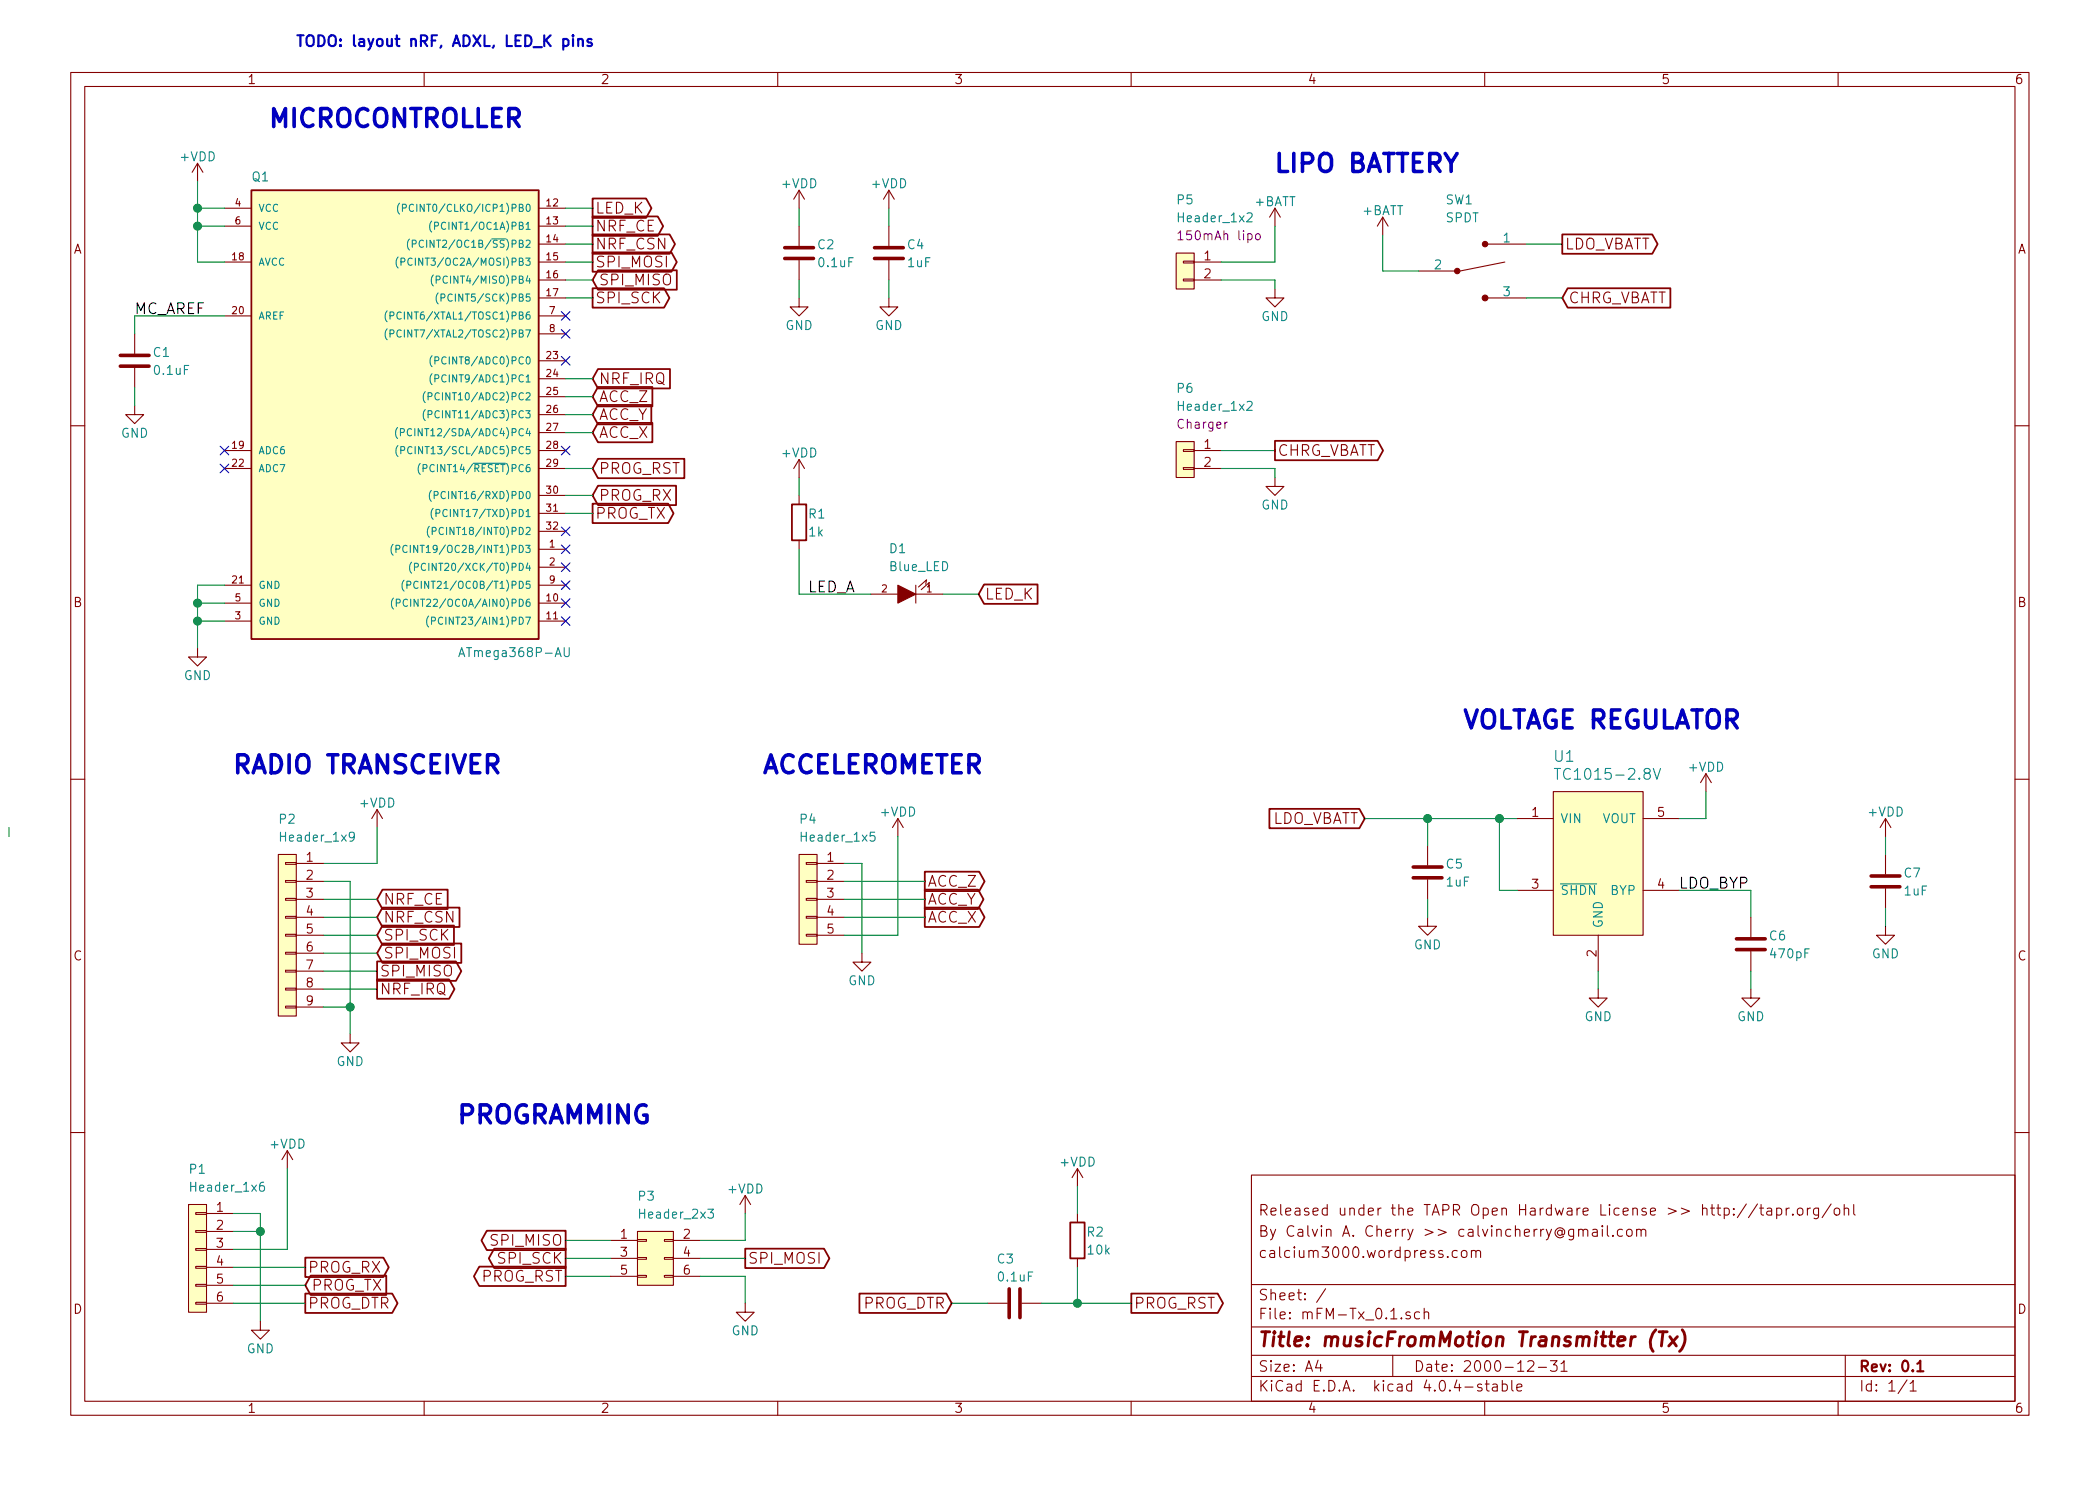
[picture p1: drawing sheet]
EESchema Schematic File Version 2
LIBS:mFM_comp
LIBS:power
LIBS:device
LIBS:transistors
LIBS:conn
LIBS:linear
LIBS:regul
LIBS:74xx
LIBS:cmos4000
LIBS:adc-dac
LIBS:memory
LIBS:xilinx
LIBS:microcontrollers
LIBS:dsp
LIBS:microchip
LIBS:analog_switches
LIBS:motorola
LIBS:texas
LIBS:intel
LIBS:audio
LIBS:interface
LIBS:digital-audio
LIBS:philips
LIBS:display
LIBS:cypress
LIBS:siliconi
LIBS:opto
LIBS:atmel
LIBS:contrib
LIBS:valves
LIBS:mFM-Tx_0.1-cache
EELAYER 25 0
EELAYER END
$Descr A4 11693 8268
encoding utf-8
Sheet 1 1
Title "musicFromMotion Transmitter (Tx)"
Date "2000-12-31"
Rev "0.1"
Comp ""
Comment1 "calcium3000.wordpress.com"
Comment2 "By Calvin A. Cherry >> calvincherry@gmail.com"
Comment3 "Released under the TAPR Open Hardware License >> http://tapr.org/ohl"
Comment4 ""
$EndDescr
$Comp
L ATmega368P-AU Q1
U 1 1
P 2150 2250
F 0 "Q1" H 1400 3500 50  0000 L BNN
F 1 "ATmega368P-AU" H 2550 850 50  0000 L BNN
F 2 "Housings_QFP:TQFP-32_7x7mm_Pitch0.8mm" H 2150 2250 50  0001 C CIN
F 3 "" H 2150 2250 50  0000 C CNN
	1    2150 2250
	1    0    0    -1  
$EndComp
$Comp
L Header_1x5 P4
U 1 1
P 4550 5000
F 0 "P4" H 4450 5450 50  0000 L CNN
F 1 "Header_1x5" H 4450 5350 50  0000 L CNN
F 2 "mFM:ADXL335_header" H 4500 5000 50  0001 C CNN
F 3 "" H 4500 5000 50  0000 C CNN
	1    4550 5000
	1    0    0    -1  
$EndComp
$Comp
L +VDD #PWR01
U 1 1
P 5000 4650
F 0 "#PWR01" H 5000 4500 50  0001 C CNN
F 1 "+VDD" H 5000 4790 50  0000 C CNN
F 2 "" H 5000 4650 50  0000 C CNN
F 3 "" H 5000 4650 50  0000 C CNN
	1    5000 4650
	1    0    0    -1  
$EndComp
$Comp
L GND #PWR02
U 1 1
P 4800 5300
F 0 "#PWR02" H 4800 5050 50  0001 C CNN
F 1 "GND" H 4800 5150 50  0000 C CNN
F 2 "" H 4800 5300 50  0000 C CNN
F 3 "" H 4800 5300 50  0000 C CNN
	1    4800 5300
	1    0    0    -1  
$EndComp
Wire Wire Line
	4700 5200 5000 5200
Wire Wire Line
	4800 4800 4800 5300
Wire Wire Line
	4700 4800 4800 4800
Wire Wire Line
	5000 5200 5000 4650
Text GLabel 5150 4900 2    60   Output ~ 0
ACC_Z
Text GLabel 5150 5000 2    60   Output ~ 0
ACC_Y
Text GLabel 5150 5100 2    60   Output ~ 0
ACC_X
Wire Wire Line
	5150 4900 4700 4900
Wire Wire Line
	4700 5000 5150 5000
Wire Wire Line
	5150 5100 4700 5100
$Comp
L +VDD #PWR03
U 1 1
P 2100 4600
F 0 "#PWR03" H 2100 4450 50  0001 C CNN
F 1 "+VDD" H 2100 4740 50  0000 C CNN
F 2 "" H 2100 4600 50  0000 C CNN
F 3 "" H 2100 4600 50  0000 C CNN
	1    2100 4600
	1    0    0    -1  
$EndComp
Wire Wire Line
	1800 4800 2100 4800
Wire Wire Line
	2100 4800 2100 4600
$Comp
L GND #PWR04
U 1 1
P 1950 5750
F 0 "#PWR04" H 1950 5500 50  0001 C CNN
F 1 "GND" H 1950 5600 50  0000 C CNN
F 2 "" H 1950 5750 50  0000 C CNN
F 3 "" H 1950 5750 50  0000 C CNN
	1    1950 5750
	1    0    0    -1  
$EndComp
Wire Wire Line
	1800 4900 1950 4900
Wire Wire Line
	1950 4900 1950 5750
Text GLabel 2100 5000 2    60   Input ~ 0
NRF_CE
Text GLabel 2100 5100 2    60   Input ~ 0
NRF_CSN
Text GLabel 2100 5200 2    60   Input ~ 0
SPI_SCK
Text GLabel 2100 5300 2    60   Input ~ 0
SPI_MOSI
Text GLabel 2100 5400 2    60   Output ~ 0
SPI_MISO
Text GLabel 2100 5500 2    60   Output ~ 0
NRF_IRQ
Wire Wire Line
	2100 5000 1800 5000
Wire Wire Line
	1800 5100 2100 5100
Wire Wire Line
	2100 5200 1800 5200
Wire Wire Line
	1800 5300 2100 5300
Wire Wire Line
	2100 5400 1800 5400
Wire Wire Line
	1800 5500 2100 5500
$Comp
L Header_1x6 P1
U 1 1
P 1150 7000
F 0 "P1" H 1050 7500 50  0000 L CNN
F 1 "Header_1x6" H 1050 7400 50  0000 L CNN
F 2 "Socket_Strips:Socket_Strip_Straight_1x06_Pitch2.54mm" H 1100 7000 50  0001 C CNN
F 3 "" H 1100 7000 50  0000 C CNN
	1    1150 7000
	1    0    0    -1  
$EndComp
Text GLabel 1700 7250 2    60   Output ~ 0
PROG_DTR
$Comp
L +VDD #PWR05
U 1 1
P 1600 6500
F 0 "#PWR05" H 1600 6350 50  0001 C CNN
F 1 "+VDD" H 1600 6640 50  0000 C CNN
F 2 "" H 1600 6500 50  0000 C CNN
F 3 "" H 1600 6500 50  0000 C CNN
	1    1600 6500
	1    0    0    -1  
$EndComp
Wire Wire Line
	1600 6950 1600 6500
Wire Wire Line
	1700 7250 1300 7250
Wire Wire Line
	1300 6750 1450 6750
Wire Wire Line
	1450 6750 1450 7350
Wire Wire Line
	1300 6850 1450 6850
Connection ~ 1450 6850
$Comp
L GND #PWR06
U 1 1
P 1450 7350
F 0 "#PWR06" H 1450 7100 50  0001 C CNN
F 1 "GND" H 1450 7200 50  0000 C CNN
F 2 "" H 1450 7350 50  0000 C CNN
F 3 "" H 1450 7350 50  0000 C CNN
	1    1450 7350
	1    0    0    -1  
$EndComp
Text GLabel 1700 7150 2    60   Input ~ 0
PROG_TX
Text GLabel 1700 7050 2    60   Output ~ 0
PROG_RX
Wire Wire Line
	1700 7050 1300 7050
Wire Wire Line
	1300 7150 1700 7150
$Comp
L Header_1x2 P5
U 1 1
P 6650 1500
F 0 "P5" H 6550 1900 50  0000 L CNN
F 1 "Header_1x2" H 6550 1800 50  0000 L CNN
F 2 "Socket_Strips:Socket_Strip_Straight_1x02_Pitch2.00mm" H 6600 1500 50  0001 C CNN
F 3 "" H 6600 1500 50  0000 C CNN
F 4 "150mAh lipo" H 6550 1700 50  0000 L CNN "Description"
	1    6650 1500
	1    0    0    -1  
$EndComp
$Comp
L +BATT #PWR07
U 1 1
P 7100 1250
F 0 "#PWR07" H 7100 1100 50  0001 C CNN
F 1 "+BATT" H 7100 1390 50  0000 C CNN
F 2 "" H 7100 1250 50  0000 C CNN
F 3 "" H 7100 1250 50  0000 C CNN
	1    7100 1250
	1    0    0    -1  
$EndComp
Wire Wire Line
	6800 1450 7100 1450
Wire Wire Line
	7100 1450 7100 1250
$Comp
L GND #PWR08
U 1 1
P 7100 1600
F 0 "#PWR08" H 7100 1350 50  0001 C CNN
F 1 "GND" H 7100 1450 50  0000 C CNN
F 2 "" H 7100 1600 50  0000 C CNN
F 3 "" H 7100 1600 50  0000 C CNN
	1    7100 1600
	1    0    0    -1  
$EndComp
Wire Wire Line
	6800 1550 7100 1550
Wire Wire Line
	7100 1550 7100 1600
$Comp
L R R1
U 1 1
P 4450 2900
F 0 "R1" H 4500 2950 50  0000 L CNN
F 1 "1k" H 4500 2850 50  0000 L CNN
F 2 "Resistors_SMD:R_0603_HandSoldering" H 4380 2900 50  0001 C CNN
F 3 "" H 4450 2900 50  0000 C CNN
	1    4450 2900
	1    0    0    -1  
$EndComp
Wire Wire Line
	4450 2650 4450 2750
$Comp
L LED D1
U 1 1
P 5050 3300
F 0 "D1" H 5150 3050 50  0000 R CNN
F 1 "Blue_LED" H 5150 3150 50  0000 R CNN
F 2 "LEDs:LED_0603_HandSoldering" H 5050 3300 50  0001 C CNN
F 3 "" H 5050 3300 50  0000 C CNN
	1    5050 3300
	-1   0    0    1   
$EndComp
Wire Wire Line
	4450 3050 4450 3300
Text GLabel 5450 3300 2    60   Input ~ 0
LED_K
Text GLabel 3300 1150 2    60   Output ~ 0
LED_K
Text GLabel 3300 1250 2    60   Output ~ 0
NRF_CE
Text GLabel 3300 1350 2    60   Output ~ 0
NRF_CSN
Text GLabel 3300 1650 2    60   Output ~ 0
SPI_SCK
Text GLabel 3300 1450 2    60   Output ~ 0
SPI_MOSI
Text GLabel 3300 1550 2    60   Input ~ 0
SPI_MISO
Text GLabel 3300 2100 2    60   Input ~ 0
NRF_IRQ
Text GLabel 3300 2400 2    60   Input ~ 0
ACC_X
Text GLabel 3300 2300 2    60   Input ~ 0
ACC_Y
Text GLabel 3300 2200 2    60   Input ~ 0
ACC_Z
Text GLabel 3300 2850 2    60   Output ~ 0
PROG_TX
Text GLabel 3300 2750 2    60   Input ~ 0
PROG_RX
Text GLabel 3150 7100 0    60   Output ~ 0
PROG_RST
Wire Wire Line
	3400 7100 3150 7100
$Comp
L C C3
U 1 1
P 5650 7250
F 0 "C3" V 5400 7150 50  0000 L CNN
F 1 "0.1uF" V 5500 7150 50  0000 L CNN
F 2 "Capacitors_SMD:C_0603_HandSoldering" H 5688 7100 50  0001 C CNN
F 3 "" H 5650 7250 50  0000 C CNN
	1    5650 7250
	0    1    1    0   
$EndComp
Text GLabel 6300 7250 2    60   Output ~ 0
PROG_RST
Wire Wire Line
	5800 7250 6300 7250
Text GLabel 5300 7250 0    60   Input ~ 0
PROG_DTR
Wire Wire Line
	5300 7250 5500 7250
$Comp
L R R2
U 1 1
P 6000 6900
F 0 "R2" H 6050 6950 50  0000 L CNN
F 1 "10k" H 6050 6850 50  0000 L CNN
F 2 "Resistors_SMD:R_0603_HandSoldering" H 5930 6900 50  0001 C CNN
F 3 "" H 6000 6900 50  0000 C CNN
	1    6000 6900
	1    0    0    -1  
$EndComp
Wire Wire Line
	6000 7050 6000 7250
Connection ~ 6000 7250
$Comp
L +VDD #PWR09
U 1 1
P 6000 6600
F 0 "#PWR09" H 6000 6450 50  0001 C CNN
F 1 "+VDD" H 6000 6740 50  0000 C CNN
F 2 "" H 6000 6600 50  0000 C CNN
F 3 "" H 6000 6600 50  0000 C CNN
	1    6000 6600
	1    0    0    -1  
$EndComp
Wire Wire Line
	6000 6600 6000 6750
Text GLabel 3300 2600 2    60   Input ~ 0
PROG_RST
$Comp
L SPDT SW1
U 1 1
P 8200 1500
F 0 "SW1" H 8050 1900 50  0000 L CNN
F 1 "SPDT" H 8050 1800 50  0000 L CNN
F 2 "mFM:SW_SPDT_SMD" H 8150 1650 50  0001 C CNN
F 3 "" H 8150 1650 50  0000 C CNN
	1    8200 1500
	1    0    0    -1  
$EndComp
$Comp
L +BATT #PWR010
U 1 1
P 7700 1300
F 0 "#PWR010" H 7700 1150 50  0001 C CNN
F 1 "+BATT" H 7700 1440 50  0000 C CNN
F 2 "" H 7700 1300 50  0000 C CNN
F 3 "" H 7700 1300 50  0000 C CNN
	1    7700 1300
	1    0    0    -1  
$EndComp
Wire Wire Line
	7900 1500 7700 1500
Wire Wire Line
	7700 1500 7700 1300
Text GLabel 8700 1350 2    60   Output ~ 0
LDO_VBATT
Text GLabel 7600 4550 0    60   Input ~ 0
LDO_VBATT
Wire Wire Line
	7600 4550 8450 4550
$Comp
L TC1015-2.8V U1
U 1 1
P 8900 4800
F 0 "U1" H 8650 5400 60  0000 L CNN
F 1 "TC1015-2.8V" H 8650 5300 60  0000 L CNN
F 2 "TO_SOT_Packages_SMD:SOT-23-5_HandSoldering" H 8850 4800 60  0001 C CNN
F 3 "" H 8850 4800 60  0000 C CNN
	1    8900 4800
	1    0    0    -1  
$EndComp
Wire Wire Line
	8350 4950 8450 4950
Wire Wire Line
	8350 4950 8350 4550
Connection ~ 8350 4550
$Comp
L C C5
U 1 1
P 7950 4850
F 0 "C5" H 8050 4900 50  0000 L CNN
F 1 "1uF" H 8050 4800 50  0000 L CNN
F 2 "Capacitors_SMD:C_0603_HandSoldering" H 7988 4700 50  0001 C CNN
F 3 "" H 7950 4850 50  0000 C CNN
	1    7950 4850
	1    0    0    -1  
$EndComp
Wire Wire Line
	7950 4700 7950 4550
Connection ~ 7950 4550
$Comp
L GND #PWR011
U 1 1
P 8900 5500
F 0 "#PWR011" H 8900 5250 50  0001 C CNN
F 1 "GND" H 8900 5350 50  0000 C CNN
F 2 "" H 8900 5500 50  0000 C CNN
F 3 "" H 8900 5500 50  0000 C CNN
	1    8900 5500
	1    0    0    -1  
$EndComp
Wire Wire Line
	8900 5400 8900 5500
$Comp
L GND #PWR012
U 1 1
P 7950 5100
F 0 "#PWR012" H 7950 4850 50  0001 C CNN
F 1 "GND" H 7950 4950 50  0000 C CNN
F 2 "" H 7950 5100 50  0000 C CNN
F 3 "" H 7950 5100 50  0000 C CNN
	1    7950 5100
	1    0    0    -1  
$EndComp
Wire Wire Line
	7950 5000 7950 5100
$Comp
L C C6
U 1 1
P 9750 5250
F 0 "C6" H 9850 5300 50  0000 L CNN
F 1 "470pF" H 9850 5200 50  0000 L CNN
F 2 "Capacitors_SMD:C_0603_HandSoldering" H 9788 5100 50  0001 C CNN
F 3 "" H 9750 5250 50  0000 C CNN
	1    9750 5250
	1    0    0    -1  
$EndComp
$Comp
L GND #PWR013
U 1 1
P 9750 5500
F 0 "#PWR013" H 9750 5250 50  0001 C CNN
F 1 "GND" H 9750 5350 50  0000 C CNN
F 2 "" H 9750 5500 50  0000 C CNN
F 3 "" H 9750 5500 50  0000 C CNN
	1    9750 5500
	1    0    0    -1  
$EndComp
Wire Wire Line
	9750 5400 9750 5500
Wire Wire Line
	9350 4950 9750 4950
Wire Wire Line
	9750 4950 9750 5100
Text Label 9350 4950 0    60   ~ 0
LDO_BYP
Wire Wire Line
	8500 1350 8700 1350
$Comp
L +VDD #PWR014
U 1 1
P 9500 4400
F 0 "#PWR014" H 9500 4250 50  0001 C CNN
F 1 "+VDD" H 9500 4540 50  0000 C CNN
F 2 "" H 9500 4400 50  0000 C CNN
F 3 "" H 9500 4400 50  0000 C CNN
	1    9500 4400
	1    0    0    -1  
$EndComp
Wire Wire Line
	9350 4550 9500 4550
Wire Wire Line
	9500 4550 9500 4400
$Comp
L GND #PWR015
U 1 1
P 10500 5150
F 0 "#PWR015" H 10500 4900 50  0001 C CNN
F 1 "GND" H 10500 5000 50  0000 C CNN
F 2 "" H 10500 5150 50  0000 C CNN
F 3 "" H 10500 5150 50  0000 C CNN
	1    10500 5150
	1    0    0    -1  
$EndComp
$Comp
L C C7
U 1 1
P 10500 4900
F 0 "C7" H 10600 4950 50  0000 L CNN
F 1 "1uF" H 10600 4850 50  0000 L CNN
F 2 "Capacitors_SMD:C_0603_HandSoldering" H 10538 4750 50  0001 C CNN
F 3 "" H 10500 4900 50  0000 C CNN
	1    10500 4900
	1    0    0    -1  
$EndComp
Wire Wire Line
	10500 5050 10500 5150
Wire Wire Line
	10500 4650 10500 4750
$Comp
L +VDD #PWR016
U 1 1
P 10500 4650
F 0 "#PWR016" H 10500 4500 50  0001 C CNN
F 1 "+VDD" H 10500 4790 50  0000 C CNN
F 2 "" H 10500 4650 50  0000 C CNN
F 3 "" H 10500 4650 50  0000 C CNN
	1    10500 4650
	1    0    0    -1  
$EndComp
$Comp
L GND #PWR017
U 1 1
P 4450 1650
F 0 "#PWR017" H 4450 1400 50  0001 C CNN
F 1 "GND" H 4450 1500 50  0000 C CNN
F 2 "" H 4450 1650 50  0000 C CNN
F 3 "" H 4450 1650 50  0000 C CNN
	1    4450 1650
	1    0    0    -1  
$EndComp
$Comp
L C C2
U 1 1
P 4450 1400
F 0 "C2" H 4550 1450 50  0000 L CNN
F 1 "0.1uF" H 4550 1350 50  0000 L CNN
F 2 "Capacitors_SMD:C_0603_HandSoldering" H 4488 1250 50  0001 C CNN
F 3 "" H 4450 1400 50  0000 C CNN
	1    4450 1400
	1    0    0    -1  
$EndComp
Wire Wire Line
	4450 1550 4450 1650
Wire Wire Line
	4450 1150 4450 1250
$Comp
L +VDD #PWR018
U 1 1
P 4450 1150
F 0 "#PWR018" H 4450 1000 50  0001 C CNN
F 1 "+VDD" H 4450 1290 50  0000 C CNN
F 2 "" H 4450 1150 50  0000 C CNN
F 3 "" H 4450 1150 50  0000 C CNN
	1    4450 1150
	1    0    0    -1  
$EndComp
$Comp
L GND #PWR019
U 1 1
P 4950 1650
F 0 "#PWR019" H 4950 1400 50  0001 C CNN
F 1 "GND" H 4950 1500 50  0000 C CNN
F 2 "" H 4950 1650 50  0000 C CNN
F 3 "" H 4950 1650 50  0000 C CNN
	1    4950 1650
	1    0    0    -1  
$EndComp
$Comp
L C C4
U 1 1
P 4950 1400
F 0 "C4" H 5050 1450 50  0000 L CNN
F 1 "1uF" H 5050 1350 50  0000 L CNN
F 2 "Capacitors_SMD:C_0603_HandSoldering" H 4988 1250 50  0001 C CNN
F 3 "" H 4950 1400 50  0000 C CNN
	1    4950 1400
	1    0    0    -1  
$EndComp
Wire Wire Line
	4950 1550 4950 1650
Wire Wire Line
	4950 1150 4950 1250
$Comp
L +VDD #PWR020
U 1 1
P 4950 1150
F 0 "#PWR020" H 4950 1000 50  0001 C CNN
F 1 "+VDD" H 4950 1290 50  0000 C CNN
F 2 "" H 4950 1150 50  0000 C CNN
F 3 "" H 4950 1150 50  0000 C CNN
	1    4950 1150
	1    0    0    -1  
$EndComp
$Comp
L +VDD #PWR021
U 1 1
P 1100 1000
F 0 "#PWR021" H 1100 850 50  0001 C CNN
F 1 "+VDD" H 1100 1140 50  0000 C CNN
F 2 "" H 1100 1000 50  0000 C CNN
F 3 "" H 1100 1000 50  0000 C CNN
	1    1100 1000
	1    0    0    -1  
$EndComp
Wire Wire Line
	1250 1150 1100 1150
Wire Wire Line
	1100 1000 1100 1450
Wire Wire Line
	1100 1250 1250 1250
Connection ~ 1100 1150
Wire Wire Line
	1100 1450 1250 1450
Connection ~ 1100 1250
$Comp
L GND #PWR022
U 1 1
P 750 2250
F 0 "#PWR022" H 750 2000 50  0001 C CNN
F 1 "GND" H 750 2100 50  0000 C CNN
F 2 "" H 750 2250 50  0000 C CNN
F 3 "" H 750 2250 50  0000 C CNN
	1    750  2250
	1    0    0    -1  
$EndComp
$Comp
L C C1
U 1 1
P 750 2000
F 0 "C1" H 850 2050 50  0000 L CNN
F 1 "0.1uF" H 850 1950 50  0000 L CNN
F 2 "Capacitors_SMD:C_0603_HandSoldering" H 788 1850 50  0001 C CNN
F 3 "" H 750 2000 50  0000 C CNN
	1    750  2000
	1    0    0    -1  
$EndComp
Wire Wire Line
	750  2150 750  2250
Wire Wire Line
	1250 1750 750  1750
Wire Wire Line
	750  1750 750  1850
$Comp
L GND #PWR023
U 1 1
P 1100 3600
F 0 "#PWR023" H 1100 3350 50  0001 C CNN
F 1 "GND" H 1100 3450 50  0000 C CNN
F 2 "" H 1100 3600 50  0000 C CNN
F 3 "" H 1100 3600 50  0000 C CNN
	1    1100 3600
	1    0    0    -1  
$EndComp
Wire Wire Line
	1100 3250 1100 3600
Wire Wire Line
	1250 3450 1100 3450
Wire Wire Line
	1250 3250 1100 3250
Connection ~ 1100 3450
Wire Wire Line
	1250 3350 1100 3350
Connection ~ 1100 3350
Wire Wire Line
	3300 2750 3150 2750
Wire Wire Line
	3150 2850 3300 2850
Wire Wire Line
	3300 2600 3150 2600
Wire Wire Line
	3300 1650 3150 1650
Wire Wire Line
	3150 1550 3300 1550
Wire Wire Line
	3300 1450 3150 1450
Text Notes 1650 250  0    60   ~ 12
TODO: layout nRF, ADXL, LED_K pins
Wire Wire Line
	3300 2200 3150 2200
Wire Wire Line
	3150 2300 3300 2300
Wire Wire Line
	3300 2400 3150 2400
Wire Wire Line
	3150 1250 3300 1250
Wire Wire Line
	3300 2100 3150 2100
Wire Wire Line
	3150 1350 3300 1350
Wire Wire Line
	3150 1150 3300 1150
Wire Wire Line
	50   4600 50   4650
Text Notes 2550 6250 0    100  ~ 20
PROGRAMMING
Text Notes 1300 4300 0    100  ~ 20
RADIO TRANSCEIVER
Text Notes 7100 950  0    100  ~ 20
LIPO BATTERY
Text Notes 1500 700  0    100  ~ 20
MICROCONTROLLER
Text Notes 4250 4300 0    100  ~ 20
ACCELEROMETER
Text Notes 8150 4050 0    100  ~ 20
VOLTAGE REGULATOR
$Comp
L Header_1x9 P2
U 1 1
P 1650 5200
F 0 "P2" H 1550 5850 50  0000 L CNN
F 1 "Header_1x9" H 1550 5750 50  0000 L CNN
F 2 "mFM:nRF24L01p_mini_header" H 1600 5200 50  0001 C CNN
F 3 "" H 1600 5200 50  0000 C CNN
	1    1650 5200
	1    0    0    -1  
$EndComp
Wire Wire Line
	1800 5600 1950 5600
Connection ~ 1950 5600
Text Label 750  1750 0    60   ~ 0
MC_AREF
$Comp
L +VDD #PWR024
U 1 1
P 4450 2650
F 0 "#PWR024" H 4450 2500 50  0001 C CNN
F 1 "+VDD" H 4450 2790 50  0000 C CNN
F 2 "" H 4450 2650 50  0000 C CNN
F 3 "" H 4450 2650 50  0000 C CNN
	1    4450 2650
	1    0    0    -1  
$EndComp
Wire Wire Line
	4450 3300 4850 3300
Wire Wire Line
	5250 3300 5450 3300
$Comp
L Header_1x2 P6
U 1 1
P 6650 2550
F 0 "P6" H 6550 2950 50  0000 L CNN
F 1 "Header_1x2" H 6550 2850 50  0000 L CNN
F 2 "Socket_Strips:Socket_Strip_Straight_1x02_Pitch2.00mm" H 6600 2550 50  0001 C CNN
F 3 "" H 6600 2550 50  0000 C CNN
F 4 "Charger" H 6550 2750 50  0000 L CNN "Description"
	1    6650 2550
	1    0    0    -1  
$EndComp
Wire Wire Line
	6800 2500 7100 2500
$Comp
L GND #PWR025
U 1 1
P 7100 2650
F 0 "#PWR025" H 7100 2400 50  0001 C CNN
F 1 "GND" H 7100 2500 50  0000 C CNN
F 2 "" H 7100 2650 50  0000 C CNN
F 3 "" H 7100 2650 50  0000 C CNN
	1    7100 2650
	1    0    0    -1  
$EndComp
Wire Wire Line
	6800 2600 7100 2600
Wire Wire Line
	7100 2600 7100 2650
Text GLabel 8700 1650 2    60   Input ~ 0
CHRG_VBATT
Wire Wire Line
	8700 1650 8500 1650
Text GLabel 7100 2500 2    60   Output ~ 0
CHRG_VBATT
Text Label 4500 3300 0    60   ~ 0
LED_A
NoConn ~ 3150 1750
NoConn ~ 3150 1850
NoConn ~ 1250 2500
NoConn ~ 1250 2600
NoConn ~ 3150 2000
NoConn ~ 3150 2950
NoConn ~ 3150 2500
NoConn ~ 3150 3150
NoConn ~ 3150 3050
NoConn ~ 3150 3250
NoConn ~ 3150 3350
NoConn ~ 3150 3450
Wire Wire Line
	1600 6950 1300 6950
$Comp
L Header_2x3 P3
U 1 1
P 3650 7000
F 0 "P3" H 3550 7350 50  0000 L CNN
F 1 "Header_2x3" H 3550 7250 50  0000 L CNN
F 2 "Socket_Strips:Socket_Strip_Straight_2x03_Pitch2.54mm_SMD" H 3650 7000 50  0001 C CNN
F 3 "" H 3650 5800 50  0000 C CNN
	1    3650 7000
	1    0    0    -1  
$EndComp
Text GLabel 3150 6900 0    60   Output ~ 0
SPI_MISO
Wire Wire Line
	3150 6900 3400 6900
Text GLabel 3150 7000 0    60   Output ~ 0
SPI_SCK
Wire Wire Line
	3150 7000 3400 7000
Wire Wire Line
	3900 7100 4150 7100
Wire Wire Line
	4150 6900 3900 6900
Text GLabel 4150 7000 2    60   Output ~ 0
SPI_MOSI
Wire Wire Line
	4150 7000 3900 7000
$Comp
L +VDD #PWR026
U 1 1
P 4150 6750
F 0 "#PWR026" H 4150 6600 50  0001 C CNN
F 1 "+VDD" H 4150 6890 50  0000 C CNN
F 2 "" H 4150 6750 50  0000 C CNN
F 3 "" H 4150 6750 50  0000 C CNN
	1    4150 6750
	1    0    0    -1  
$EndComp
Wire Wire Line
	4150 6900 4150 6750
$Comp
L GND #PWR027
U 1 1
P 4150 7250
F 0 "#PWR027" H 4150 7000 50  0001 C CNN
F 1 "GND" H 4150 7100 50  0000 C CNN
F 2 "" H 4150 7250 50  0000 C CNN
F 3 "" H 4150 7250 50  0000 C CNN
	1    4150 7250
	1    0    0    -1  
$EndComp
Wire Wire Line
	4150 7100 4150 7250
$EndSCHEMATC
